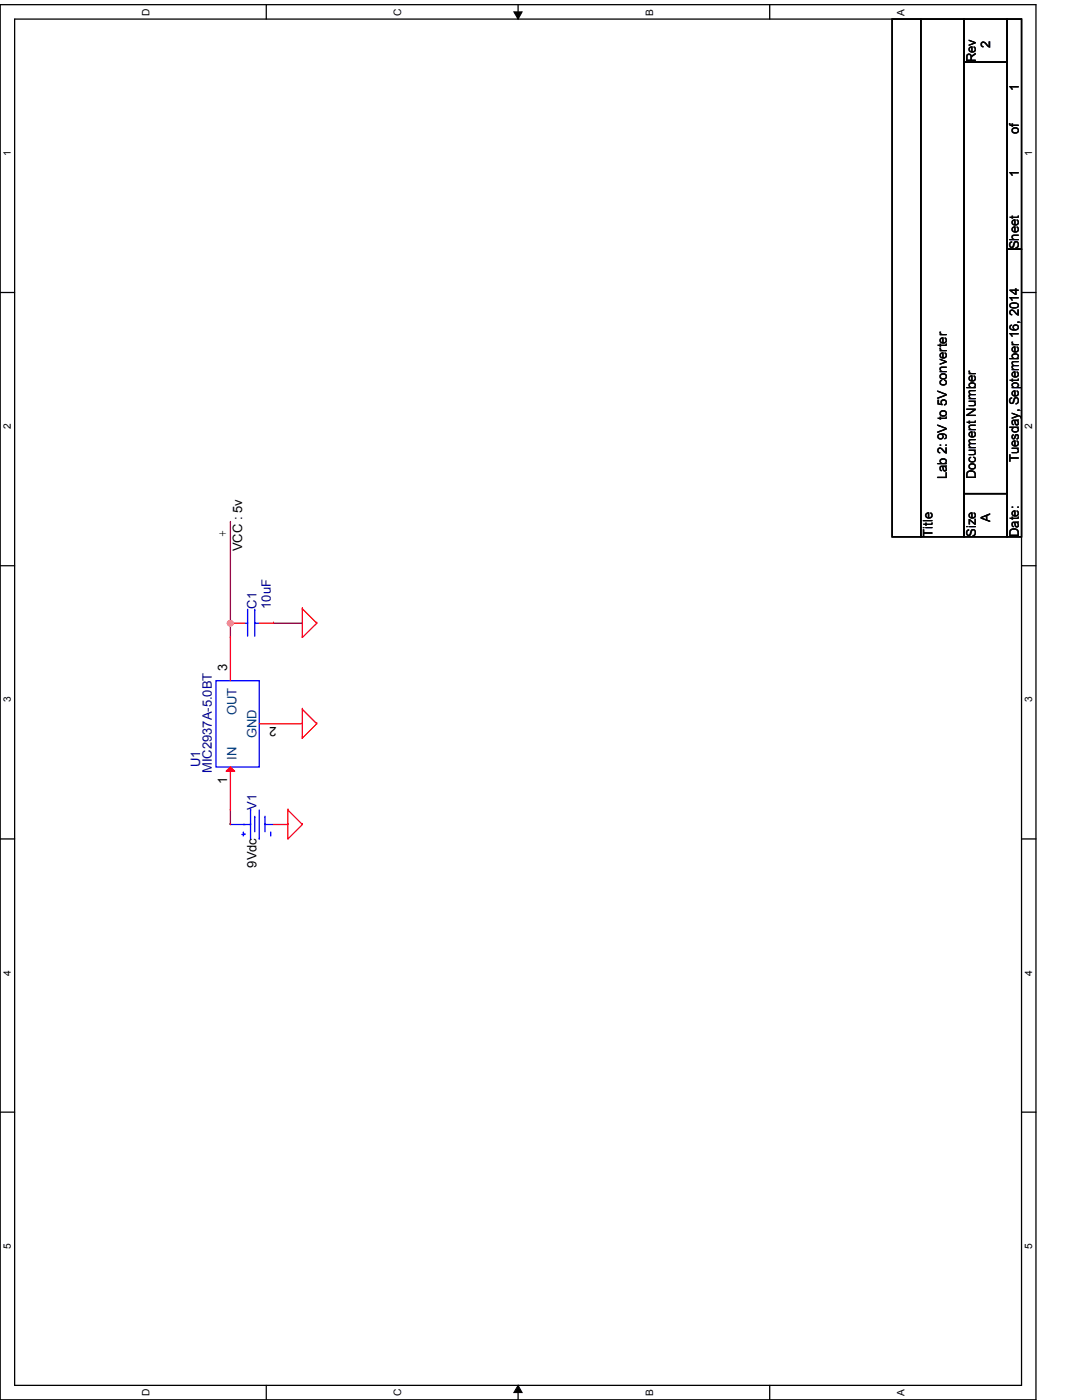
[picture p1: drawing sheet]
<svg xmlns="http://www.w3.org/2000/svg" width="216mm" height="279mm" viewBox="0 0 216 279" stroke-linecap="round" stroke-linejoin="round" font-family="sans-serif">
<path d="M0 .9h206.7v278.5h-206.7zM2.9 3.8h200.9v272.7h-200.9z" fill="none" stroke="#000" stroke-width=".25"/>
<g fill="#fff">
<path d="M.3 248.1h2.3v1.1h-2.3z"/>
<path d="M204.1 248.1h2.3v1.1h-2.3z"/>
</g>
<path d="M0 222h2.9M203.8 222h2.9" fill="none" stroke="#000" stroke-width=".25"/>
<g fill="#fff">
<path d="M.3 193.6h2.3v1.1h-2.3z"/>
<path d="M204.1 193.6h2.3v1.1h-2.3z"/>
</g>
<path d="M0 167.4h2.9M203.8 167.4h2.9" fill="none" stroke="#000" stroke-width=".25"/>
<g fill="#fff">
<path d="M.3 139.1h2.3v1.1h-2.3z"/>
<path d="M204.1 139.1h2.3v1.1h-2.3z"/>
</g>
<path d="M0 112.9h2.9M203.8 112.9h2.9" fill="none" stroke="#000" stroke-width=".25"/>
<g fill="#fff">
<path d="M.3 84.5h2.3v1.1h-2.3z"/>
<path d="M204.1 84.5h2.3v1.1h-2.3z"/>
</g>
<path d="M0 58.4h2.9M203.8 58.4h2.9" fill="none" stroke="#000" stroke-width=".25"/>
<g fill="#fff">
<path d="M.3 30h2.3v1.1h-2.3z"/>
<path d="M204.1 30h2.3v1.1h-2.3z"/>
<path d="M28 277.2h2.3v1.4h-2.3z"/>
<path d="M28 1.7h2.3v1.4h-2.3z"/>
<path d="M78.2 277.2h2.3v1.4h-2.3z"/>
<path d="M78.2 1.7h2.3v1.4h-2.3z"/>
</g>
<path d="M53.1 .9v2.9M53.1 276.5v2.9" fill="none" stroke="#000" stroke-width=".25"/>
<g fill="#fff">
<path d="M128.5 277.3h2.2v1.3h-2.2z"/>
<path d="M128.5 1.8h2.2v1.3h-2.2z"/>
</g>
<path d="M103.4 .9v2.9M103.4 276.5v2.9" fill="none" stroke="#000" stroke-width=".25"/>
<path d="M102.5 2.4h1.7l-.8 1.4zM103.4 276.5l.8 1.4h-1.7z" fill="#000" stroke="#000" stroke-width=".2"/>
<g fill="#fff">
<path d="M178.7 277.3h2.2v1.3h-2.2z"/>
<path d="M178.7 1.8h2.2v1.3h-2.2z"/>
</g>
<path d="M153.6 .9v2.9M178 3.8h5.7v103.3h-5.7zM183.7 3.8h8.7v103.3h-8.7zM192.4 12.4h8.6v86.1h-8.6zM192.4 3.8h8.6v8.6h-8.6zM201 3.8h2.8v45.9h-2.8zM201 49.7h2.8v57.4h-2.8zM192.4 98.5h8.6v8.6h-8.6zM153.6 276.5v2.9" fill="none" stroke="#000" stroke-width=".25"/>
<path d="M46 104.3h.1M46 104.3v22.9M46 124.4h.1M54.6 124.4h5.7M60.3 124.4h.1M46 164.5h.1M46 161.7v2.8" fill="none" stroke="#800040" stroke-width=".25"/>
<circle cx="46" cy="124.4" r=".56" fill="#f0f" stroke="#f0f" stroke-width=".25"/>
<g fill="none" stroke="#f00" stroke-width=".25">
<path d="M46 127.2h.1M46 124.4h.1M46 127.2v8.6M46 124.4h2.9M51.7 124.4h2.9M54.6 124.4h.1M60.3 121.5h.1M60.3 127.2h.1M60.3 121.5v5.7M60.3 121.5l2.9 2.9M63.2 124.4h.1M63.2 124.4l-2.9 2.8"/>
<path d="M46 153.1v8.6M51.7 144.4h8.6M60.3 141.6h.1M60.3 147.3h.1M60.3 144.4h.1M60.3 141.6v5.7M60.3 141.6l2.9 2.8M63.2 144.4h.1M63.2 144.4l-2.9 2.9M46 161.7h.1M46 164.5h.1M54.6 164.5h2.8"/>
<path d="M57.4 161.7h.1M57.4 167.4h.1M57.4 164.5h.1M57.4 161.7v5.7M57.4 161.7l2.9 2.8M60.3 164.5h.1M60.3 164.5l-2.9 2.9"/>
</g>
<g fill="none" stroke="#00f" stroke-width=".25">
<path d="M43.1 135.8h8.6v17.3h-8.6zM48.9 124.4h.5M49.4 124.4h.1M49.4 121.8h.1M49.4 121.8v5.2M50.8 121.8h.1M50.8 124.4h.1M50.8 121.8v5.2M50.8 124.4h.9M46 164.5h.1M46 164.5h4M48.3 166.5h.6"/>
<path d="M48.6 166.2h.1M48.6 166.2v.6M48.9 166.5h.1M50 164.5h.1M50 161.7h.1M50 161.7v5.7M50.8 163.1h.1M50.8 163.1v2.9M51.7 167.4h.1M51.7 161.7v5.7M52.9 163.1h.1M52.9 164.5h.1"/>
<path d="M52.9 163.1v2.9M52.9 164.5h1.7M54 166.2h.1M54 166.2v.6"/>
</g>
<path d="M45.1 153.9l.9-.8 .8 .8z" fill="#f00" stroke="#f00" stroke-width=".25"/>
<g font-size="2.6">
<text x="197.6" y="9.6" transform="rotate(-90 197.6 9.6)">2</text>
<text x="194.7" y="12.4" transform="rotate(-90 194.7 12.4)">Rev</text>
<text x="203.3" y="18.2" transform="rotate(-90 203.3 18.2)">1</text>
<text x="203.3" y="26.8" transform="rotate(-90 203.3 26.8)">of</text>
<text x="203.3" y="35.4" transform="rotate(-90 203.3 35.4)">1</text>
<text x="203.3" y="49.7" transform="rotate(-90 203.3 49.7)">Sheet</text>
<text x="188.9" y="95.7" transform="rotate(-90 188.9 95.7)">Lab 2: 9V to 5V converter</text>
<text x="194.7" y="95.7" transform="rotate(-90 194.7 95.7)">Document Number</text>
<text x="203.3" y="92.2" transform="rotate(-90 203.3 92.2)">Tuesday, September 16, 2014</text>
<text x="45.2" y="107.1" transform="rotate(-90 45.2 107.1)">+</text>
<text x="186.1" y="107.1" transform="rotate(-90 186.1 107.1)">Title</text>
<text x="194.7" y="107.1" transform="rotate(-90 194.7 107.1)">Size</text>
<text x="197.6" y="104.3" transform="rotate(-90 197.6 104.3)">A</text>
<text x="203.3" y="107.1" transform="rotate(-90 203.3 107.1)">Date:</text>
<text x="48.3" y="110" transform="rotate(-90 48.3 110)">VCC : 5v</text>
<text x="45.3" y="133.9" transform="rotate(-90 45.3 133.9)">3</text>
<text x="55.2" y="145.1" transform="rotate(180 55.2 145.1)">2</text>
<text x="45.3" y="156.5" transform="rotate(-90 45.3 156.5)">1</text>
<text x="51.2" y="173.1" transform="rotate(-90 51.2 173.1)">9Vdc</text>
</g>
<g font-size="2.6" fill="#000080">
<text x="51.2" y="121.5" transform="rotate(-90 51.2 121.5)">C1</text>
<text x="54.1" y="121.5" transform="rotate(-90 54.1 121.5)">10uF</text>
<text x="40" y="153.1" transform="rotate(-90 40 153.1)">U1</text>
<text x="42.3" y="154.2" transform="rotate(-90 42.3 154.2)">MIC2937A-5.0BT</text>
<text x="51.2" y="161.7" transform="rotate(-90 51.2 161.7)">V1</text>
</g>
<g font-size="2.6" fill="#004080">
<text x="47.2" y="142.8" transform="rotate(-90 47.2 142.8)">OUT</text>
<text x="51.2" y="147.3" transform="rotate(-90 51.2 147.3)">GND</text>
<text x="47.2" y="151.6" transform="rotate(-90 47.2 151.6)">IN</text>
</g>
<g font-size="2">
<text x="29.9" y="3.1" transform="rotate(-90 29.9 3.1)">D</text>
<text x="80.1" y="3.1" transform="rotate(-90 80.1 3.1)">C</text>
<text x="130.3" y="3.1" transform="rotate(-90 130.3 3.1)">B</text>
<text x="180.5" y="3.1" transform="rotate(-90 180.5 3.1)">A</text>
<text x="2.2" y="31.1" transform="rotate(-90 2.2 31.1)">1</text>
<text x="206" y="31.1" transform="rotate(-90 206 31.1)">1</text>
<text x="2.2" y="85.6" transform="rotate(-90 2.2 85.6)">2</text>
<text x="206" y="85.6" transform="rotate(-90 206 85.6)">2</text>
<text x="2.2" y="140.2" transform="rotate(-90 2.2 140.2)">3</text>
<text x="206" y="140.2" transform="rotate(-90 206 140.2)">3</text>
<text x="2.2" y="194.7" transform="rotate(-90 2.2 194.7)">4</text>
<text x="206" y="194.7" transform="rotate(-90 206 194.7)">4</text>
<text x="2.2" y="249.2" transform="rotate(-90 2.2 249.2)">5</text>
<text x="206" y="249.2" transform="rotate(-90 206 249.2)">5</text>
<text x="29.9" y="278.6" transform="rotate(-90 29.9 278.6)">D</text>
<text x="80.1" y="278.6" transform="rotate(-90 80.1 278.6)">C</text>
<text x="130.3" y="278.6" transform="rotate(-90 130.3 278.6)">B</text>
<text x="180.5" y="278.6" transform="rotate(-90 180.5 278.6)">A</text>
</g>
</svg>
